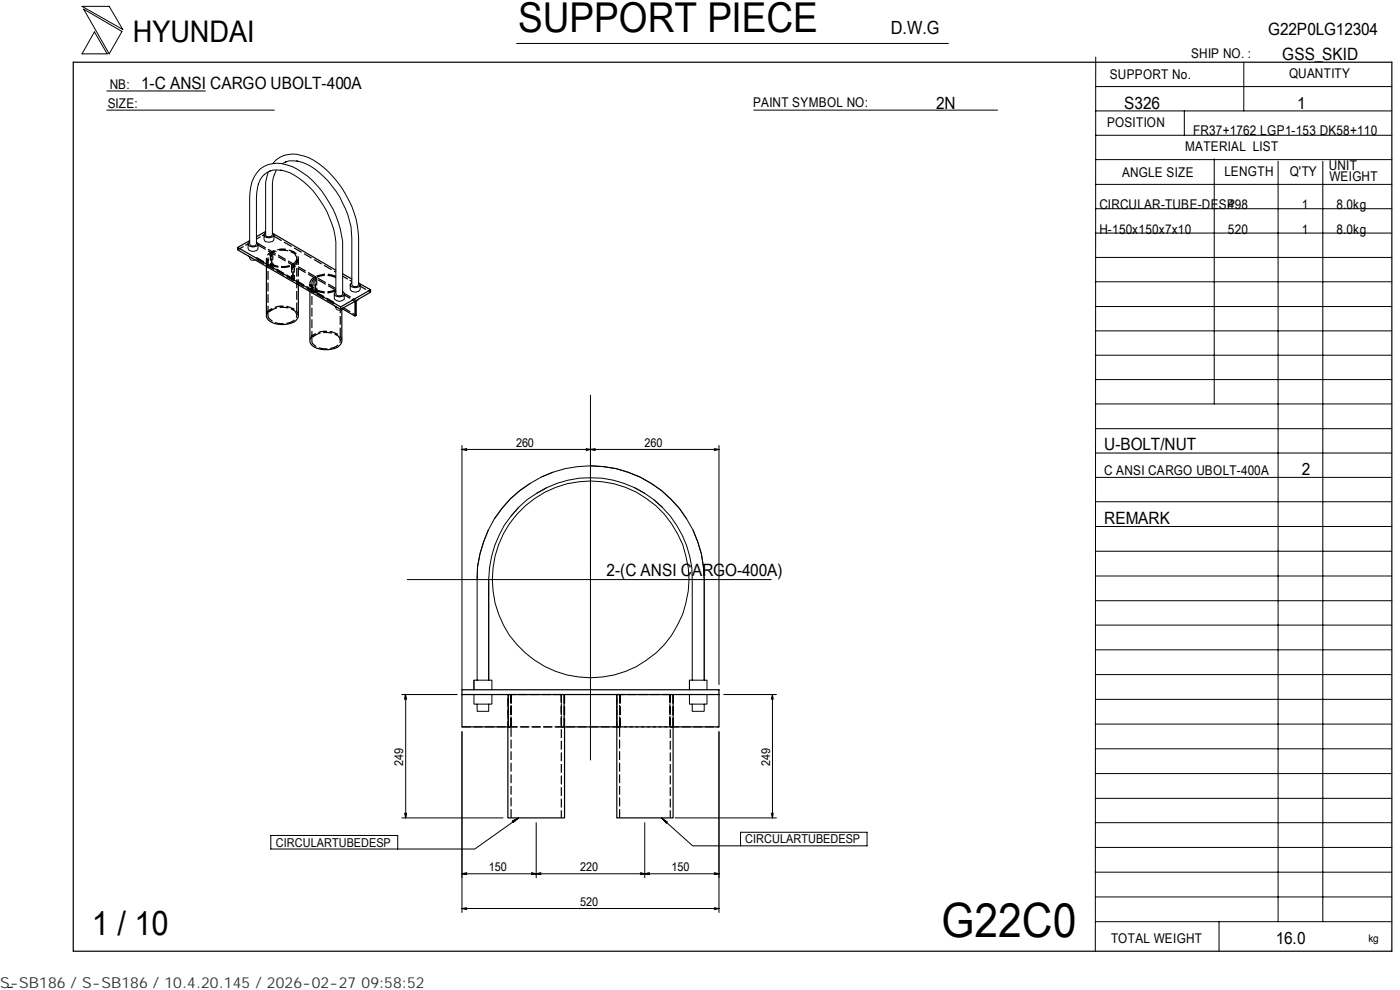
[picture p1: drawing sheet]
<svg xmlns="http://www.w3.org/2000/svg" width="297mm" height="210mm" viewBox="0 0 297 210" stroke-linecap="round" stroke-linejoin="round" font-family="sans-serif">
<g fill="none" stroke="#000" stroke-width=".21">
<path d="M17.4 1.3h5.8l2.8 5zM17.7 1.9l8.2 4.8-2.7 4.7zM20 6.8l2.7 4.6h-5.3zM22.7 19.3h20.9M109.6 9.2h91.6M232.5 18.4h62.8M232.5 12.1l-.1 189.7M263.9 13.2v10.3M22.7 23.4h35.5M56.9 36.5a9.2 9.2 0 0 0-.5 3.5v9.9a.93 .93 0 0 0 1.4 0v-11l.4-1.9M57.4 36.2a4.2 4.2 0 0 0-2.6 2.8M58.6 36.1l-.4 1"/>
<path d="M59.6 36.1a13.8 13.8 0 0 1 7.6 5.4 20.8 20.8 0 0 1 4.1 9.8v11a.82 .82 0 0 0 1.4 0v-9.9a20.6 20.6 0 0 0-8.5-15.7 7.7 7.7 0 0 0-8.2-1.4 6.6 6.6 0 0 0-3 5.3v11.1a.82 .82 0 0 0 1.4 0v-9.9l.4-2.9M59.7 36.1h-1.7l-.8 .2M60.8 34.3l-.9 .4M63 34.1a13.3 13.3 0 0 1 7.5 5.4 18.8 18.8 0 0 1 4.1 11v9.9a.82 .82 0 0 0 1.5 0v-9.9a20.9 20.9 0 0 0-10.6-17.1 6.6 6.6 0 0 0-6.9 .5l-.7 .8M63.1 34.2l-1.8-.1-.7 .3M159.9 23.4h51.7M232.5 39.1h62.8M232.5 33.9h62.8M232.5 28.7h62.8M232.5 23.5h62.8M251.3 23.5v5.2M257.6 33.7v52"/>
<path d="M271.2 34.2v161.3M280.6 34.2v161.3M52.6 51.7v1a1.16 1.16 0 0 0 1.1 .6 1.16 1.16 0 0 0 1-.6v-1M52.7 54.3l.6 .4M53 51.3l-.4 .4a1.16 1.16 0 0 0 1.1 .7 1.16 1.16 0 0 0 1-.7l-.3-.4M53 54.5v.4a.81 .81 0 0 0 1.1 .2M56 49.9v.8a.79 .79 0 0 0 1 .7 .93 .93 0 0 0 1.1-.7v-.8M56.4 49.4h-.1a.55 .55 0 0 0 0 .9 1.46 1.46 0 0 0 1.8-.4l-.3-.5M74.6 59.9l-.3 .5a1.16 1.16 0 0 0 1.1 .6 1.16 1.16 0 0 0 1-.6l-.3-.5M232.5 59.8h62.8M232.5 54.6h62.8M232.5 49.4h62.8"/>
<path d="M232.5 44.3h62.8M70.9 62.3v.9a1.31 1.31 0 0 0 2.1 .3v-1.2M71 64.8l.7 .5M71.3 61.9l-.4 .4a1.31 1.31 0 0 0 2.1 .3v-.5l-.3-.2M71.3 65.1a.75 .75 0 0 0 .6 .7 .75 .75 0 0 0 .8-.4M74.3 60.4v.9a1.16 1.16 0 0 0 1.1 .7 1.16 1.16 0 0 0 1-.7v-.9M76.1 63.4l-.5 .4M232.5 75.3h62.8M232.5 70.2h62.8M232.5 65h62.8M98 94.5v51.8M98 95.3l1 .3"/>
<path d="M99 95.2l-1 .1M124.3 95.2l1 .1M125.3 83.8v77.4M125.3 95.3l1 .3M125.3 95.3l-1 .3M125.3 98.8a23.9 23.9 0 0 1 20.4 11.3M126.3 95.2l-1 .1M151.5 95.2l1 .1M152.5 94.5v50.7M152.5 95.3l-1 .3M152.5 95.3h-54.5M232.5 96.1h62.8"/>
<path d="M232.5 90.9h62.8M232.5 85.7h62.8M232.5 80.5h62.8M103.6 112.4a23.8 23.8 0 0 0-2.4 10.5M110 107.6l-1.6 1.9M112.5 102.5a23.1 23.1 0 0 0-7.6 7.6M116 103.5l-2.2 1.1M117.3 100.2l-2.4 1M134.7 103.5l2.1 1.1M138.7 106l1.8 1.6M147 112.4a23.8 23.8 0 0 1 2.4 10.5v21.4v-21.4a24.1 24.1 0 0 0-24.1-24.1 24.1 24.1 0 0 0-24.1 24.1v21.4M232.5 101.3h62.8"/>
<path d="M232.5 116.9h62.8M232.5 111.7h62.8M232.5 106.4h62.8M86.4 122.9h77.2M103.7 122.9v21.4v-21.4a21.6 21.6 0 0 1 21.6-21.6 21.6 21.6 0 0 1 21.6 21.6v21.4M232.5 137.8h62.8M232.5 132.6h62.8M232.5 122.2h62.8M232.5 127.4h62.8M85.2 147.3h11.8M85.8 148.3l.2-1 .2 1M86.1 147.3v26.2"/>
<path d="M98 155.2v38.3M100.5 147.3v2h3.9v-2M100.5 144.3v2v-2h3.9v2M101.2 149.3v1.6h2.5v-1.6M146.3 147.3v2h3.7v-2M146.3 144.3v2v-2h3.7v2M146.9 149.3v1.6h2.5v-1.6M152.5 155.2v38.3M153.5 147.3h11.2M163.9 147.3l-.3 1M163.9 147.3l.1 1M163.9 147.3v26.2"/>
<path d="M232.5 158.8h62.8M232.5 153.6h62.8M232.5 148.3h62.8M232.5 143.1h62.8M57.5 177.2h26.9v2.9h-26.9zM85.2 173.5h21.5M85.8 172.5l.3 1M86.2 172.5l-.1 1M108.7 174.1l1.3-.6-1.1 .9zM109.1 173.9l.2 .2M110 173.5l-9.3 6.6h-16.3M113.8 174.5v11.7"/>
<path d="M136.8 174.5v11.7M140.3 173.5l6.6 5.9h10.2M140.3 173.5l1.2 .8-.1 .3zM141.2 174.1l-.2 .1M143.2 173.5h21.5M157.1 176.5h26.8v2.9h-26.8zM163.6 172.5l.3 1M164 172.5l-.1 1M232.5 179.7h62.8M232.5 174.5h62.8M232.5 169.3h62.8M232.5 164.1h62.8"/>
<path d="M98 185.3l1 .2M98 185.3h54.5M98 192.7l1 .2M98 192.7h54.5M99 185.1l-1 .2M99 192.5l-1 .2M112.7 185.1l1.1 .2M113.8 185.3l-1.1 .2M113.8 185.3l1 .2M114.8 185.1l-1 .2M135.9 185.1l.9 .2M136.8 185.3l-.9 .2"/>
<path d="M136.8 185.3l1 .2M137.8 185.1l-1 .2M151.5 185.1l1 .2M151.5 192.5l1 .2M152.5 185.3l-1 .2M152.5 192.7l-1 .2M232.5 195.5h62.8M232.5 190.2h62.8M232.5 185h62.8M258.6 195.5v6.3M2.7 209.4l-1 .1"/>
<circle cx="125.3" cy="122.9" r="20.9"/>
</g>
<g fill="none" stroke="#000" stroke-width=".25" stroke-dasharray="1.9 .6" stroke-linecap="butt">
<path d="M54.4 54.6l16.5 9.6M54.7 51.6l16.6 9.6M54.7 52l16.6 9.5M56.5 56.5v-1.9a2.39 2.39 0 0 1 2.3-1.6 5.1 5.1 0 0 1 4 .8l.5 .8v5.8M56.9 55v11.7a3.2 3.2 0 0 1 3.3-1.5 2.71 2.71 0 0 1 2.8 1.5v-11.7M58.1 50.1l13.2 7.6M63 54.6a2 2 0 0 1-2.1 1.9 3.5 3.5 0 0 1-4-1.5v-.4M63 54.6a2.71 2.71 0 0 0-2.8-1.5 3.3 3.3 0 0 0-3.3 1.5M63.3 55a2.78 2.78 0 0 1-3 1.7 4 4 0 0 1-3.6-1.3l-.2-.4M71.3 58.9a4.2 4.2 0 0 0-5 .7l-.1 .3M56.5 66.7a3.5 3.5 0 0 1 3.8-1.8 4.3 4.3 0 0 1 2.8 1.4l.2 .4M56.9 66.7a2.21 2.21 0 0 0 2 1.9 3.5 3.5 0 0 0 4.1-1.5v-.4"/>
<path d="M65.7 60.4a2.16 2.16 0 0 1 2.3-2.1 4.1 4.1 0 0 1 3.3 .4M65.7 72a3.5 3.5 0 0 1 3.9-1.7 2.97 2.97 0 0 1 2.9 1.7M66.2 60.4v11.6a2.01 2.01 0 0 1 1.9-1.4 4.2 4.2 0 0 1 3.9 1l.2 .4v-6.2M66.2 72a1.25 1.25 0 0 0 .8 1.5 4.5 4.5 0 0 0 4.8-.4l.4-.6v-.5M70.9 64.5l-16.6-9.6M71.3 61.6a4.5 4.5 0 0 1-5.4-.8l-.2-.4v1.5M71.3 61.4a4.2 4.2 0 0 1-5-.7l-.1-.8M72.7 65.2l2.9 1.7M98 154.2h54.5M107.8 154.2v-6.9M108.4 154.2v-6.9M108.4 147.3v6.9"/>
<path d="M119.1 147.3v26.2M119.1 147.3v6.9v-6.9M119.7 147.3v6.9M119.7 154.2h-11.9M119.8 154.2v-6.9h-12.1v6.9M130.9 154.2v-6.9M131.5 154.2v-6.9M131.5 147.3v6.9M142.1 147.3v6.9v-6.9M142.2 147.3v26.2M142.8 154.2v-6.9h-11.9v6.9M142.8 147.3v6.9"/>
<path d="M142.8 154.2h-11.9M108.4 173.5v-26.2M131.5 173.5v-26.2"/>
</g>
<g fill="none" stroke="#000" stroke-width=".25">
<path d="M15.5 13.2h279.8v188.6h-279.8zM53 51l-2.6 1.5M56.4 49.1l-2 1.1M56.5 56.5v10.6a3 3 0 0 0 3.1 1.7 4 4 0 0 0 3.5-1.2l.2-.5v-6.7M57.5 56.5h.1M58 49.6l13.3 7.7M72.7 58.1l1.9 1.1M65.7 61.9v10.6a3 3 0 0 0 3.1 1.7 3.4 3.4 0 0 0 3.7-1.7v-6.9M72.3 65.6v-.5l-21.9-12.6v.5l21.9 12.6 3-1.7v3.1M76.3 60.2l2.3 1.3-6.3 3.6M78.6 61.5v.5l-3 1.7v3.2l-.3 .1-2.6-1.5M98 146.3h54.5v1h-54.5z"/>
<path d="M98 147.3v6.9h9.8v-6.9M107.7 154.2v19.3h12.1v-19.3M119.7 147.3v6.9h11.2M130.9 154.2v19.3h11.9v-19.3M130.9 147.3v6.9M142.8 147.3v6.9M152.5 147.3v6.9h-9.7"/>
</g>
<path d="M73 62.2l2.6 1.5" fill="none" stroke="#000" stroke-width=".25" stroke-dasharray="1.6 .5" stroke-linecap="butt"/>
<path d="M54.4 50.7l1.6-.9" fill="none" stroke="#000" stroke-width=".25" stroke-dasharray="1 .3" stroke-linecap="butt"/>
<path d="M72.7 58.6l1.9 1.1" fill="none" stroke="#000" stroke-width=".25" stroke-dasharray="1.3 .4" stroke-linecap="butt"/>
<path d="M50.4 53l2.2-1.3M73 62.6l2.3 1.3M76.4 60.7l2.2 1.3" fill="none" stroke="#000" stroke-width=".25" stroke-dasharray="1.4 .4" stroke-linecap="butt"/>
<path d="M57.6 56.8v-3.1M57.9 53.5v3.1M61.9 56.1v3.2M62.1 59.4v-3.1M62.2 59.1v-3.1M62.4 56.1v3.2M67.2 58.8v3.2M66.8 62.1v-3.1" fill="none" stroke="#000" stroke-width=".25" stroke-dasharray="1.7 .5" stroke-linecap="butt"/>
<path d="M57.4 56.7l.1-.2 .4 .1M57.5 56.5l.3 .2-.2 .1M61.9 59.3l.2-.1 .3 .1M62.2 59.1l-.1 .1 .3 .1M62.4 59.3l-.3 .1M66.9 61.9h-.1l.2 .2 .2-.1M71.2 61.5v.5M142.1 154.2h.7M142.8 154.2h-.7" fill="none" stroke="#000" stroke-width=".25" stroke-dasharray=".3 .1" stroke-linecap="butt"/>
<path d="M57.4 53.5v3.2M57.6 56.5v-3.2M66.6 58.8v3.3M66.9 61.9v-3.2" fill="none" stroke="#000" stroke-width=".25" stroke-dasharray="1.8 .6" stroke-linecap="butt"/>
<path d="M66.6 62.1l.2-.2 .2 .2h-.2M119.1 154.2h.6M119.7 154.2h-.6" fill="none" stroke="#000" stroke-width=".25" stroke-dasharray=".4 .2" stroke-linecap="butt"/>
<path d="M107.8 154.2h.6h-.6M130.9 154.2h.6h-.6" fill="none" stroke="#000" stroke-width=".25" stroke-dasharray=".8 .3" stroke-linecap="butt"/>
<text font-size="10" x="199.7" y="198.6">G22C0</text>
<text font-size="8.7" x="109.9" y="6.9">SUPPORT PIECE</text>
<text font-size="7.2" x="19.5" y="198.3">1 / 10</text>
<text font-size="6.3" x="28.2" y="8.9">HYUNDAI</text>
<text font-size="3.9" x="189" y="7.3">D.W.G</text>
<g font-size="3.6">
<text x="269.1" y="7.5">G22P0LG12304</text>
<text x="272" y="12.7">GSS_SKID</text>
<text x="30" y="19">1-C ANSI CARGO UBOLT-400A</text>
<text x="198.6" y="23.1">2N</text>
<text x="238.5" y="23.1">S326</text>
<text x="275.2" y="23.1">1</text>
<text x="234.3" y="95.4">U-BOLT/NUT</text>
<text x="276.2" y="100.7">2</text>
<text x="234.3" y="111.2">REMARK</text>
<text x="128.7" y="122.3">2-(C ANSI CARGO-400A)</text>
<text x="270.7" y="200.2">16.0</text>
</g>
<text font-size="3.2" fill="#323232" x="0" y="209.6">S-SB186 / S-SB186 / 10.4.20.145 / 2026-02-27 09:58:52</text>
<g font-size="2.8">
<text x="235.5" y="16.7">SUPPORT No.</text>
<text x="252.7" y="12.3">SHIP NO. :</text>
<text x="273.5" y="16.5">QUANTITY</text>
<text x="22.9" y="22.9">SIZE:</text>
<text x="23.3" y="18.8">NB:</text>
<text x="159.8" y="22.6">PAINT SYMBOL NO:</text>
<text x="234.9" y="27">POSITION</text>
<text x="253.2" y="28.5">FR37+1762 LGP1-153 DK58+110</text>
<text x="251.5" y="32">MATERIAL LIST</text>
<text x="238.1" y="37.5">ANGLE SIZE</text>
<text x="259.8" y="37.4">LENGTH</text>
<text x="273.6" y="37.4">Q'TY</text>
<text x="281.9" y="36.1">UNIT</text>
<text x="282" y="38.4">WEIGHT</text>
<text x="233.3" y="44.3">CIRCULAR-TUBE-DESP</text>
<text x="260.5" y="44.3">498</text>
<text x="276.2" y="44.3">1</text>
<text x="283.5" y="44.3">8.0kg</text>
<text x="233.3" y="49.5">H-150x150x7x10</text>
<text x="260.5" y="49.5">520</text>
<text x="276.2" y="49.5">1</text>
<text x="283.5" y="49.5">8.0kg</text>
<text x="234.3" y="100.8">C ANSI CARGO UBOLT-400A</text>
<text x="235.7" y="200">TOTAL WEIGHT</text>
</g>
<g font-size="2.6">
<text x="109.5" y="94.8">260</text>
<text x="136.7" y="94.8">260</text>
<text x="85.5" y="162.6" transform="rotate(-90 85.5 162.6)">249</text>
<text x="163.4" y="162.6" transform="rotate(-90 163.4 162.6)">249</text>
<text x="58.5" y="179.6">CIRCULARTUBEDESP</text>
<text x="158.1" y="178.9">CIRCULARTUBEDESP</text>
<text x="103.7" y="184.7">150</text>
<text x="123.1" y="184.7">220</text>
<text x="142.5" y="184.7">150</text>
<text x="123.1" y="192.2">520</text>
</g>
<text font-size="2.3" x="290.3" y="199.9">kg</text>
</svg>
